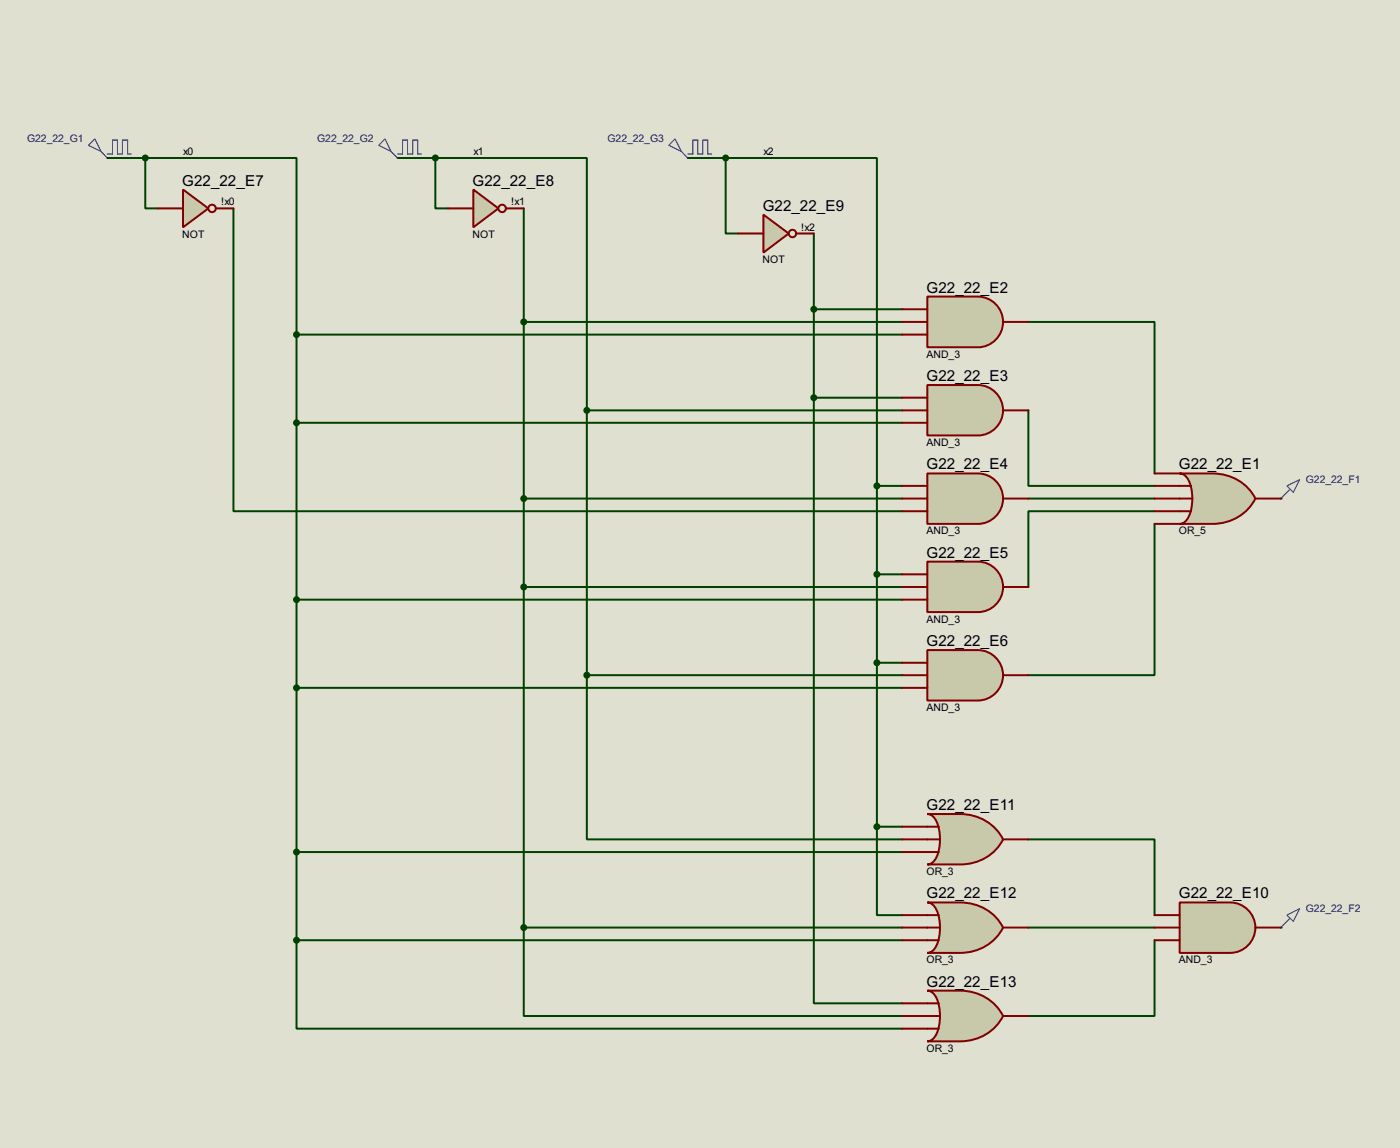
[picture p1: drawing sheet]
<svg xmlns="http://www.w3.org/2000/svg" width="282mm" height="231mm" viewBox="0 0 282 231" stroke-linecap="round" stroke-linejoin="round" font-family="sans-serif">
<path d="M0 0h281.9v231.1h-281.9z" fill="#e0e0d0"/>
<g fill="none" stroke="#004000" stroke-width=".4">
<path d="M21.6 31.8h7.7M29.3 31.8v10.2h2.5M29.3 31.8h30.4v35.6M80.1 31.8h7.6M87.7 31.8v10.2h2.5M87.7 31.8h30.5v50.8M138.5 31.8h7.6M146.1 31.8v15.2h2.5M146.1 31.8h30.5v66M47 42v60.9h134.7M105.5 42v144.7M163.9 47v33.1"/>
<path d="M59.7 67.4h122M59.7 67.4v121.9M105.5 64.8h76.2M163.9 62.3h17.8M207.1 64.8h25.4v30.5M59.7 85.1h122M118.2 82.6h63.5M118.2 82.6v53.3M163.9 80.1v121.9h17.8M163.9 80.1h17.8M176.6 97.8h5.1M176.6 97.8v68.6"/>
<path d="M207.1 82.6v15.2h25.4M105.5 100.4h76.2M105.5 118.2h76.2M176.6 115.6h5.1M207.1 100.4h25.4M232.5 102.9h-25.4v15.3M232.5 105.5v30.4h-25.4M59.7 120.7h122M59.7 138.5h122M118.2 135.9v33.1h63.5M118.2 135.9h63.5M176.6 133.4h5.1"/>
<path d="M59.7 171.5h122M176.6 166.4v17.8h5.1M176.6 166.4h5.1M207.1 169h25.4v15.2M59.7 189.3v17.8h122M59.7 189.3h122M105.5 186.7v17.8h76.2M105.5 186.7h76.2M207.1 186.7h25.4M232.5 189.3v15.2h-25.4"/>
</g>
<g fill="#004000">
<circle cx="257.9" cy="100.4" r=".2"/>
<circle cx="257.9" cy="186.7" r=".2"/>
</g>
<path d="M186.7 59.7h10.2a5.1 5.1 0 0 1 5.1 5.1 5.1 5.1 0 0 1-5.1 5.1h-10.2z" fill-rule="evenodd" fill="#c8c8aa" stroke="#800000" stroke-width=".4"/>
<path d="M181.7 62.3h5M181.7 64.8h5M181.7 67.4h5M202 64.8h5.1" fill="none" stroke="#800000" stroke-width=".4"/>
<path d="M186.7 77.5h10.2a5.1 5.1 0 0 1 5.1 5.1 5.1 5.1 0 0 1-5.1 5.1h-10.2z" fill-rule="evenodd" fill="#c8c8aa" stroke="#800000" stroke-width=".4"/>
<path d="M181.7 80.1h5M181.7 82.6h5M181.7 85.1h5M202 82.6h5.1" fill="none" stroke="#800000" stroke-width=".4"/>
<path d="M186.7 95.3h10.2a5.1 5.1 0 0 1 5.1 5.1 5.1 5.1 0 0 1-5.1 5.1h-10.2z" fill-rule="evenodd" fill="#c8c8aa" stroke="#800000" stroke-width=".4"/>
<path d="M181.7 97.8h5M181.7 100.4h5M181.7 102.9h5M202 100.4h5.1" fill="none" stroke="#800000" stroke-width=".4"/>
<path d="M186.7 113.1h10.2a5.1 5.1 0 0 1 5.1 5 5.1 5.1 0 0 1-5.1 5.1h-10.2z" fill-rule="evenodd" fill="#c8c8aa" stroke="#800000" stroke-width=".4"/>
<path d="M181.7 115.6h5M181.7 118.2h5M202 118.2h5.1M181.7 120.7h5" fill="none" stroke="#800000" stroke-width=".4"/>
<path d="M186.7 130.9h10.2a5.1 5.1 0 0 1 5.1 5 5.1 5.1 0 0 1-5.1 5.1h-10.2z" fill-rule="evenodd" fill="#c8c8aa" stroke="#800000" stroke-width=".4"/>
<path d="M181.7 133.4h5M181.7 135.9h5M181.7 138.5h5M202 135.9h5.1" fill="none" stroke="#800000" stroke-width=".4"/>
<path d="M17.8 29.3l1.3-1.3 1.3 2.5zM20.4 30.5l1.2 1.3M21.6 31h1.1v-2.8h1v2.8h1v-2.8h1v2.8h.8M77.5 28l1.3 2.5-2.5-1.2zM78.8 30.5l1.3 1.3M80.1 31h1v-2.8h1v2.8h1v-2.8h1v2.8h.8M135.9 28l1.3 2.5-2.5-1.2zM137.2 30.5l1.3 1.3M138.5 31h1v-2.8h1v2.8h1v-2.8h1v2.8h.8" fill="none" stroke="#0000c0" stroke-width=".2"/>
<path d="M36.9 38.2l5.1 3.8-5.1 3.8z" fill="#c8c8aa" stroke="#800000" stroke-width=".4"/>
<g fill="none" stroke="#800000" stroke-width=".4">
<path d="M31.8 42h5.1M43.5 42h3.5"/>
<circle cx="42.7" cy="42" r=".75"/>
</g>
<circle cx="29.2" cy="31.8" r=".5" fill="#004000" stroke="#004000" stroke-width=".4"/>
<path d="M95.3 38.2l5.1 3.8-5.1 3.8z" fill="#c8c8aa" stroke="#800000" stroke-width=".4"/>
<g fill="none" stroke="#800000" stroke-width=".4">
<path d="M90.2 42h5.1M101.9 42h3.6"/>
<circle cx="101.1" cy="42" r=".75"/>
</g>
<path d="M153.7 43.2l5.1 3.8-5.1 3.9z" fill="#c8c8aa" stroke="#800000" stroke-width=".4"/>
<g fill="none" stroke="#800000" stroke-width=".4">
<path d="M148.6 47h5.1M160.3 47h3.6"/>
<circle cx="159.5" cy="47" r=".75"/>
</g>
<g fill="#004000" stroke="#004000" stroke-width=".4">
<circle cx="87.6" cy="31.8" r=".5"/>
<circle cx="146.1" cy="31.8" r=".5"/>
<circle cx="176.5" cy="97.8" r=".5"/>
<circle cx="176.5" cy="115.6" r=".5"/>
<circle cx="163.8" cy="62.3" r=".5"/>
<circle cx="105.4" cy="64.8" r=".5"/>
<circle cx="105.4" cy="100.4" r=".5"/>
<circle cx="118.1" cy="82.6" r=".5"/>
<circle cx="59.7" cy="67.4" r=".5"/>
<circle cx="59.7" cy="120.7" r=".5"/>
<circle cx="59.7" cy="85.1" r=".5"/>
</g>
<path d="M186.7 163.9h6.6a9.5 9.5 0 0 1 8.7 5.1 9.5 9.5 0 0 1-8.7 5h-6.6a2.49 2.49 0 0 0 2.2-2.2 9.1 9.1 0 0 0-.7-7.1l-.9-.7z" fill-rule="evenodd" fill="#c8c8aa" stroke="#800000" stroke-width=".4"/>
<path d="M181.7 166.4h7.3M181.7 169h7.3M181.7 171.5h7.3M202 169h5.1" fill="none" stroke="#800000" stroke-width=".4"/>
<path d="M186.7 181.7h6.6a9.5 9.5 0 0 1 8.7 5 9.5 9.5 0 0 1-8.7 5.1h-6.6a2.51 2.51 0 0 0 2.2-2.3 9 9 0 0 0-.7-7l-.9-.7z" fill-rule="evenodd" fill="#c8c8aa" stroke="#800000" stroke-width=".4"/>
<path d="M181.7 184.2h7.3M181.7 186.7h7.3M181.7 189.3h7.3M202 186.7h5.1" fill="none" stroke="#800000" stroke-width=".4"/>
<path d="M186.7 199.4h6.6a9.5 9.5 0 0 1 8.7 5.1 9.5 9.5 0 0 1-8.7 5.1h-6.6a2.51 2.51 0 0 0 2.2-2.3 9.2 9.2 0 0 0-.7-7l-.9-.8z" fill-rule="evenodd" fill="#c8c8aa" stroke="#800000" stroke-width=".4"/>
<path d="M181.7 202h7.3M181.7 204.5h7.3M181.7 207.1h7.3M202 204.5h5.1" fill="none" stroke="#800000" stroke-width=".4"/>
<g fill="#004000" stroke="#004000" stroke-width=".4">
<circle cx="176.5" cy="133.4" r=".5"/>
<circle cx="176.5" cy="166.4" r=".5"/>
<circle cx="163.8" cy="80.1" r=".5"/>
<circle cx="118.1" cy="135.9" r=".5"/>
<circle cx="105.4" cy="118.2" r=".5"/>
<circle cx="105.4" cy="186.7" r=".5"/>
<circle cx="59.7" cy="138.5" r=".5"/>
<circle cx="59.7" cy="171.5" r=".5"/>
<circle cx="59.7" cy="189.3" r=".5"/>
</g>
<path d="M259.1 97.8l2.6-1.2-1.3 2.5zM259.6 98.6l-1.7 1.8" fill="none" stroke="#0000c0" stroke-width=".2"/>
<path d="M237.5 95.3h6.6a9.5 9.5 0 0 1 8.7 5.1 9.5 9.5 0 0 1-8.7 5.1h-6.6a2.51 2.51 0 0 0 2.2-2.3 9 9 0 0 0-.7-7l-.9-.8z" fill-rule="evenodd" fill="#c8c8aa" stroke="#800000" stroke-width=".4"/>
<path d="M232.5 97.8h7.3M232.5 95.3h5M232.5 102.9h7.3M232.5 100.4h7.6M232.5 105.5h5M252.8 100.4h5.1" fill="none" stroke="#800000" stroke-width=".4"/>
<path d="M259.1 184.2l2.6-1.3-1.3 2.6zM259.6 185l-1.7 1.7" fill="none" stroke="#0000c0" stroke-width=".2"/>
<path d="M237.5 181.7h10.2a5.1 5.1 0 0 1 5.1 5 5.1 5.1 0 0 1-5.1 5.1h-10.2z" fill-rule="evenodd" fill="#c8c8aa" stroke="#800000" stroke-width=".4"/>
<path d="M232.5 184.2h5M232.5 186.7h5M232.5 189.3h5M252.8 186.7h5.1" fill="none" stroke="#800000" stroke-width=".4"/>
<g font-size="3.4">
<text x="36.7" y="37.4">G22_22_E7</text>
<text x="95.2" y="37.4">G22_22_E8</text>
<text x="153.6" y="42.4">G22_22_E9</text>
<text x="186.6" y="58.9">G22_22_E2</text>
<text x="186.6" y="76.7">G22_22_E3</text>
<text x="186.6" y="94.5">G22_22_E4</text>
<text x="237.4" y="94.5">G22_22_E1</text>
<text x="186.6" y="112.3">G22_22_E5</text>
<text x="186.6" y="130.1">G22_22_E6</text>
<text x="186.6" y="163.1">G22_22_E11</text>
<text x="186.6" y="180.9">G22_22_E12</text>
<text x="237.4" y="180.9">G22_22_E10</text>
<text x="186.6" y="198.6">G22_22_E13</text>
</g>
<g font-size="2.4" fill="#0000c0">
<text x="5.5" y="28.6">G22_22_G1</text>
<text x="63.9" y="28.6">G22_22_G2</text>
<text x="122.3" y="28.6">G22_22_G3</text>
<text x="262.9" y="97.3">G22_22_F1</text>
<text x="262.9" y="183.6">G22_22_F2</text>
</g>
<g font-size="2.4">
<text x="36.9" y="31.1">x0</text>
<text x="95.3" y="31.1">x1</text>
<text x="153.7" y="31.1">x2</text>
<text x="44.5" y="41.3">!x0</text>
<text x="102.9" y="41.3">!x1</text>
<text x="36.7" y="47.9">NOT</text>
<text x="95.1" y="47.9">NOT</text>
<text x="161.3" y="46.4">!x2</text>
<text x="153.5" y="52.9">NOT</text>
<text x="186.5" y="72">AND_3</text>
<text x="186.5" y="89.8">AND_3</text>
<text x="186.5" y="107.6">AND_3</text>
<text x="237.3" y="107.6">OR_5</text>
<text x="186.5" y="125.3">AND_3</text>
<text x="186.5" y="143.1">AND_3</text>
<text x="186.5" y="176.1">OR_3</text>
<text x="186.5" y="193.9">OR_3</text>
<text x="237.3" y="193.9">AND_3</text>
<text x="186.5" y="211.7">OR_3</text>
</g>
</svg>
